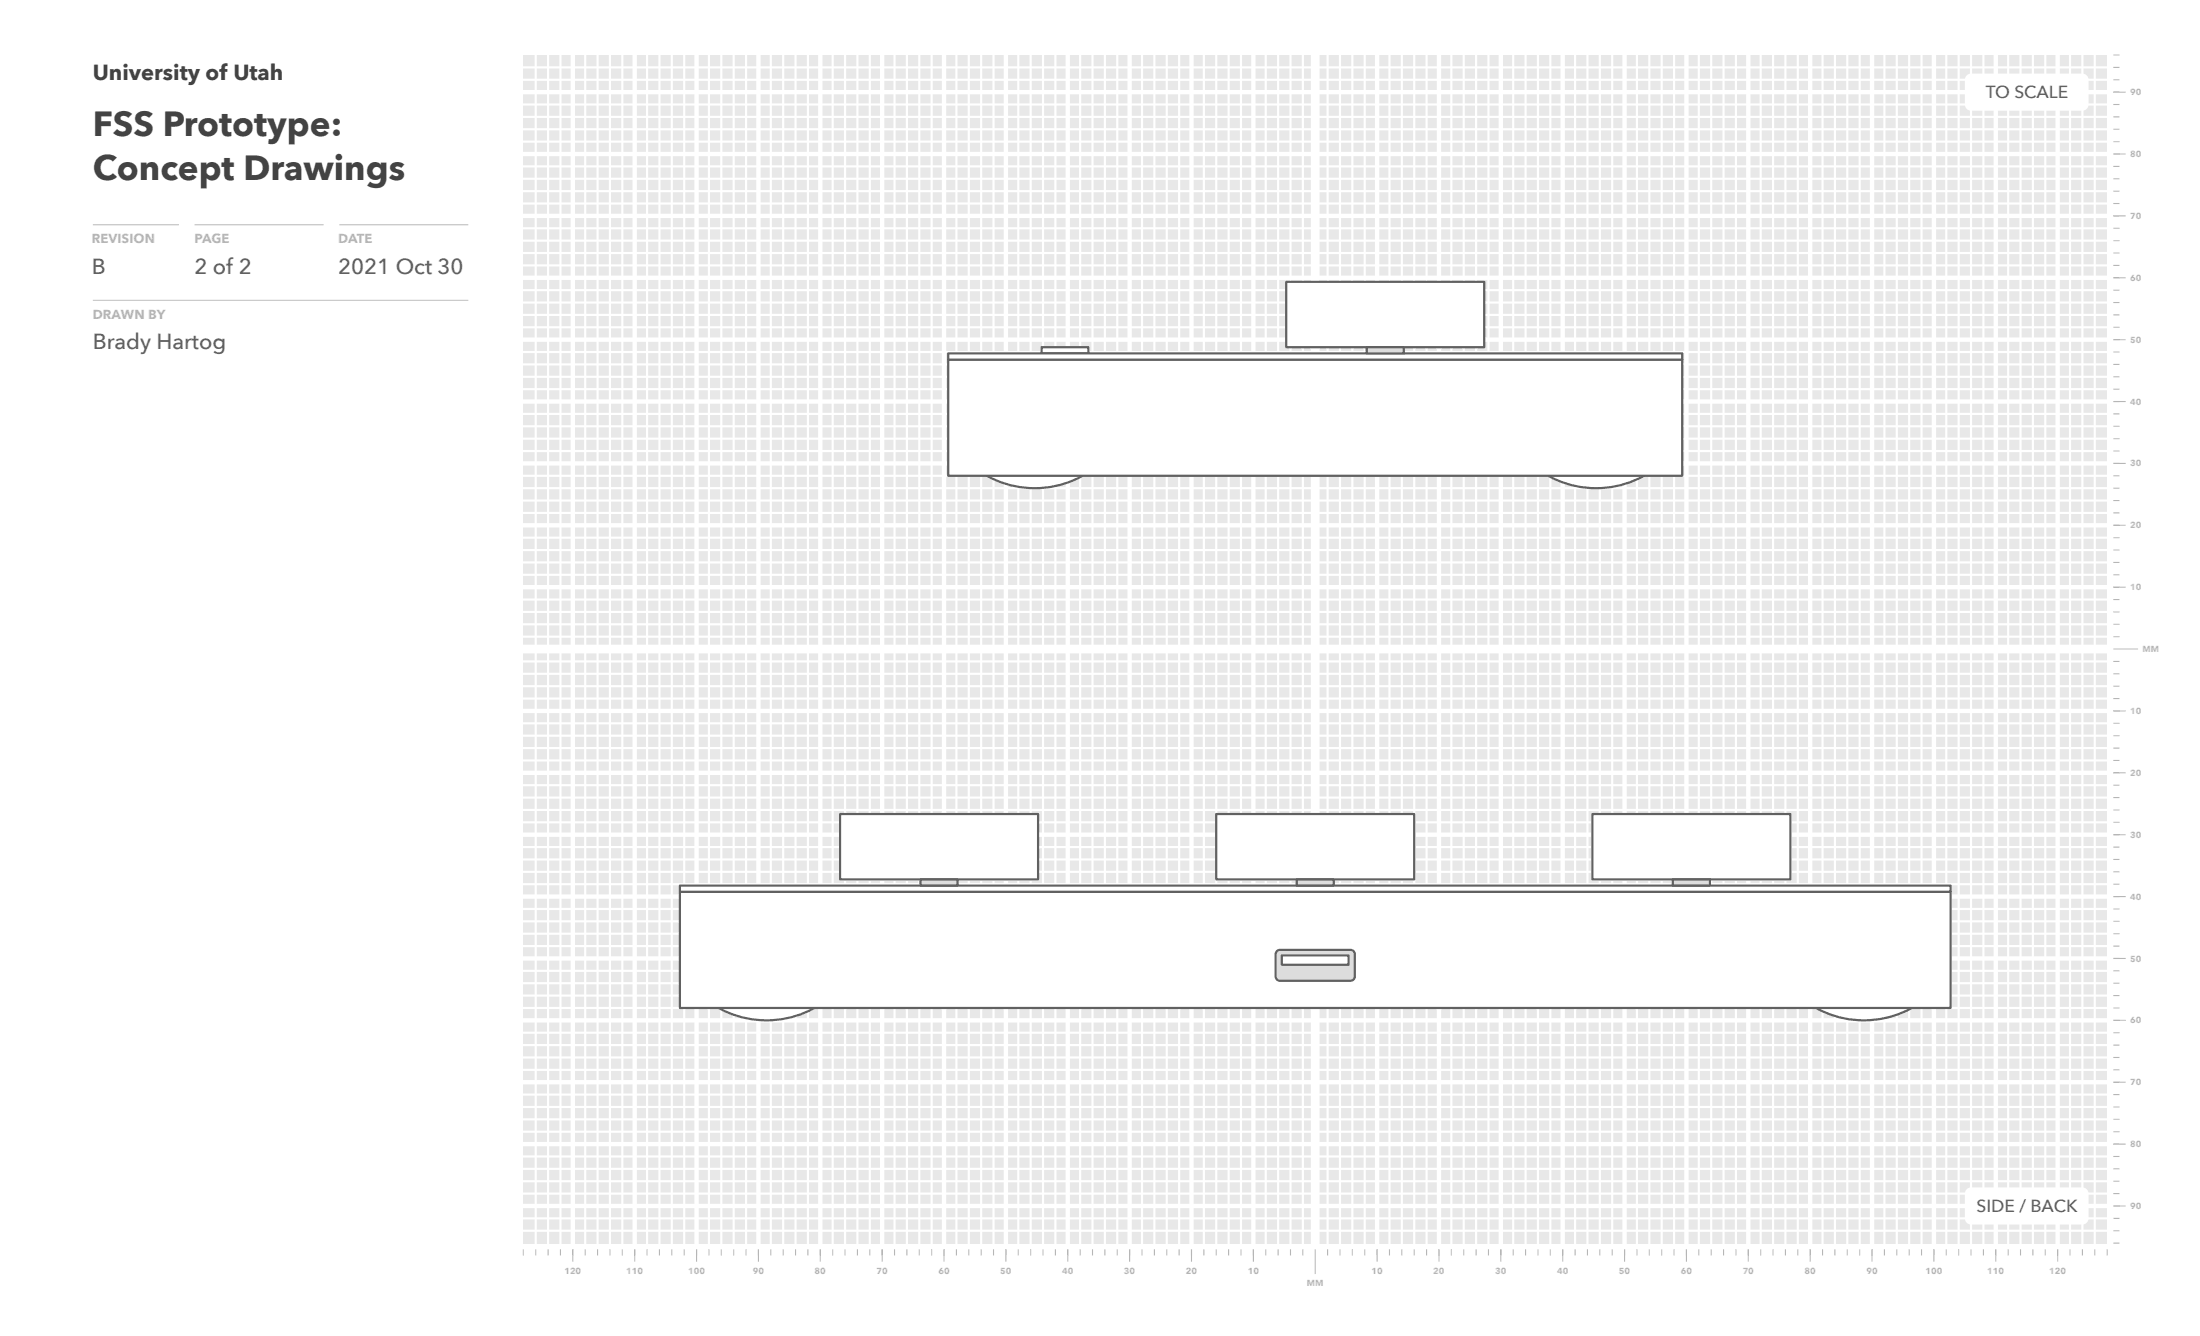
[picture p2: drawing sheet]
<svg xmlns="http://www.w3.org/2000/svg" width="356mm" height="216mm" viewBox="0 0 356 216" stroke-linecap="round" stroke-linejoin="round" font-family="sans-serif">
<path d="M84.6 8.9h256v192h-256z" fill-rule="evenodd" fill="#e8e8e8"/>
<path d="M212.6 8.9v192M84.6 104.9h256" fill="none" stroke="#fff" stroke-width="1.4"/>
<g fill="none" stroke="#fff" stroke-width=".35">
<path d="M84.6 18.9h256M84.6 16.9h256M84.6 14.9h256M84.6 12.9h256M84.6 10.9h256M86.6 8.9v192M88.6 8.9v192M90.6 8.9v192M92.6 8.9v192M94.6 8.9v192M96.6 8.9v192M98.6 8.9v192"/>
<path d="M100.6 8.9v192M102.6 8.9v192M104.6 8.9v192M106.6 8.9v192M108.6 8.9v192M110.6 8.9v192M112.6 8.9v192M114.6 8.9v192M116.6 8.9v192M118.6 8.9v192M120.6 8.9v192M122.6 8.9v192"/>
<path d="M124.6 8.9v192M126.6 8.9v192M128.6 8.9v192M130.6 8.9v192M132.6 8.9v192M134.6 8.9v192M136.6 8.9v192M138.6 8.9v192M140.6 8.9v192M142.6 8.9v192M144.6 8.9v192M146.6 8.9v192"/>
<path d="M148.6 8.9v192M150.6 8.9v192M152.6 8.9v192M154.6 8.9v192M156.6 8.9v192M158.6 8.9v192M160.6 8.9v192M162.6 8.9v192M164.6 8.9v192M166.6 8.9v192M168.6 8.9v192M170.6 8.9v192"/>
<path d="M172.6 8.9v192M174.6 8.9v192M176.6 8.9v192M178.6 8.9v192M180.6 8.9v192M182.6 8.9v192M184.6 8.9v192M186.6 8.9v192M188.6 8.9v192M190.6 8.9v192M192.6 8.9v192M194.6 8.9v192"/>
<path d="M196.6 8.9v192M198.6 8.9v192M200.6 8.9v192M202.6 8.9v192M204.6 8.9v192M206.6 8.9v192M208.6 8.9v192M210.6 8.9v192M214.6 8.9v192M216.6 8.9v192M218.6 8.9v192M220.6 8.9v192"/>
<path d="M222.6 8.9v192M224.6 8.9v192M226.6 8.9v192M228.6 8.9v192M230.6 8.9v192M232.6 8.9v192M234.6 8.9v192M236.6 8.9v192M238.6 8.9v192M240.6 8.9v192M242.6 8.9v192M244.6 8.9v192"/>
<path d="M246.6 8.9v192M248.6 8.9v192M250.6 8.9v192M252.6 8.9v192M254.6 8.9v192M256.6 8.9v192M258.6 8.9v192M260.6 8.9v192M262.6 8.9v192M264.6 8.9v192M266.6 8.9v192M268.6 8.9v192"/>
<path d="M270.6 8.9v192M272.6 8.9v192M274.6 8.9v192M276.6 8.9v192M278.6 8.9v192M280.6 8.9v192M282.6 8.9v192M284.6 8.9v192M286.6 8.9v192M288.6 8.9v192M290.6 8.9v192M292.6 8.9v192"/>
<path d="M294.6 8.9v192M296.6 8.9v192M298.6 8.9v192M300.6 8.9v192M302.6 8.9v192M304.6 8.9v192M306.6 8.9v192M308.6 8.9v192M310.6 8.9v192M312.6 8.9v192M314.6 8.9v192M316.6 8.9v192"/>
<path d="M318.6 8.9v192M320.6 8.9v192M322.6 8.9v192M324.6 8.9v192M326.6 8.9v192M328.6 8.9v192M330.6 8.9v192M332.6 8.9v192M334.6 8.9v192M336.6 8.9v192M338.6 8.9v192M84.6 38.9h256"/>
<path d="M84.6 36.9h256M84.6 34.9h256M84.6 32.9h256M84.6 30.9h256M84.6 28.9h256M84.6 26.9h256M84.6 24.9h256M84.6 22.9h256M84.6 20.9h256M84.6 58.9h256M84.6 56.9h256M84.6 54.9h256"/>
<path d="M84.6 52.9h256M84.6 50.9h256M84.6 48.9h256M84.6 46.9h256M84.6 44.9h256M84.6 42.9h256M84.6 40.9h256M84.6 78.9h256M84.6 76.9h256M84.6 74.9h256M84.6 72.9h256M84.6 70.9h256"/>
<path d="M84.6 68.9h256M84.6 66.9h256M84.6 64.9h256M84.6 62.9h256M84.6 60.9h256M84.6 98.9h256M84.6 96.9h256M84.6 94.9h256M84.6 92.9h256M84.6 90.9h256M84.6 88.9h256M84.6 86.9h256"/>
<path d="M84.6 84.9h256M84.6 82.9h256M84.6 80.9h256M84.6 106.9h256M84.6 102.9h256M84.6 108.9h256M84.6 100.9h256M84.6 110.9h256M84.6 112.9h256M84.6 114.9h256M84.6 116.9h256M84.6 118.9h256"/>
<path d="M84.6 120.9h256M84.6 122.9h256M84.6 124.9h256M84.6 126.9h256M84.6 128.9h256M84.6 130.9h256M84.6 132.9h256M84.6 134.9h256M84.6 136.9h256M84.6 138.9h256M84.6 140.9h256M84.6 142.9h256"/>
<path d="M84.6 144.9h256M84.6 146.9h256M84.6 148.9h256M84.6 150.9h256M84.6 152.9h256M84.6 154.9h256M84.6 156.9h256M84.6 158.9h256M84.6 160.9h256M84.6 162.9h256M84.6 164.9h256M84.6 166.9h256"/>
<path d="M84.6 168.9h256M84.6 170.9h256M84.6 172.9h256M84.6 174.9h256M84.6 176.9h256M84.6 178.9h256M84.6 180.9h256M84.6 182.9h256M84.6 184.9h256M84.6 186.9h256M84.6 188.9h256M84.6 190.9h256"/>
<path d="M84.6 192.9h256M84.6 194.9h256M84.6 196.9h256M84.6 198.9h256"/>
</g>
<g fill="none" stroke="#fff" stroke-width=".71">
<path d="M84.6 14.9h256M92.6 8.9v192M102.6 8.9v192M112.6 8.9v192M122.6 8.9v192M132.6 8.9v192M142.6 8.9v192M152.6 8.9v192M162.6 8.9v192M172.6 8.9v192M182.6 8.9v192M192.6 8.9v192"/>
<path d="M202.6 8.9v192M222.6 8.9v192M232.6 8.9v192M242.6 8.9v192M252.6 8.9v192M262.6 8.9v192M272.6 8.9v192M282.6 8.9v192M292.6 8.9v192M302.6 8.9v192M312.6 8.9v192M322.6 8.9v192"/>
<path d="M332.6 8.9v192M84.6 34.9h256M84.6 24.9h256M84.6 54.9h256M84.6 44.9h256M84.6 74.9h256M84.6 64.9h256M84.6 94.9h256M84.6 84.9h256M84.6 114.9h256M84.6 124.9h256M84.6 134.9h256"/>
<path d="M84.6 144.9h256M84.6 154.9h256M84.6 164.9h256M84.6 174.9h256M84.6 184.9h256M84.6 194.9h256"/>
</g>
<g fill="#fff">
<path d="M317.9 12.2l.7-.3h18a1 1 0 0 1 1 1v4a1 1 0 0 1-1 1h-18a1 1 0 0 1-1-1v-4z" fill-rule="evenodd"/>
<path d="M317.9 192.2l.7-.3h18a1 1 0 0 1 1 1v4a1 1 0 0 1-1 1h-18a1 1 0 0 1-1-1v-4z" fill-rule="evenodd"/>
</g>
<g fill="none" stroke="#bbb" stroke-width=".18">
<path d="M341.6 18.9h1M341.6 16.9h1M341.6 14.9h2M341.6 12.9h1M341.6 10.9h1M341.6 8.9h1M15 36.3h13.9M31.4 36.3h20.9M54.8 36.3h20.9M341.6 38.9h1M341.6 36.9h1M341.6 34.9h2"/>
<path d="M341.6 32.9h1M341.6 30.9h1M341.6 28.9h1M341.6 26.9h1M341.6 24.9h2M341.6 22.9h1M341.6 20.9h1M15 48.5h60.7M341.6 58.9h1M341.6 56.9h1M341.6 54.9h2M341.6 52.9h1"/>
<path d="M341.6 50.9h1M341.6 48.9h1M341.6 46.9h1M341.6 44.9h2M341.6 42.9h1M341.6 40.9h1M341.6 78.9h1M341.6 76.9h1M341.6 74.9h2M341.6 72.9h1M341.6 70.9h1M341.6 68.9h1"/>
<path d="M341.6 66.9h1M341.6 64.9h2M341.6 62.9h1M341.6 60.9h1M341.6 94.9h2M341.6 98.9h1M341.6 96.9h1M341.6 92.9h1M341.6 90.9h1M341.6 88.9h1M341.6 86.9h1M341.6 84.9h2"/>
<path d="M341.6 82.9h1M341.6 80.9h1M341.6 104.9h4M341.6 102.9h1M341.6 100.9h1M341.6 114.9h2M341.6 106.9h1M341.6 108.9h1M341.6 110.9h1M341.6 112.9h1M341.6 116.9h1M341.6 118.9h1"/>
<path d="M341.6 120.9h1M341.6 122.9h1M341.6 124.9h2M341.6 126.9h1M341.6 128.9h1M341.6 130.9h1M341.6 132.9h1M341.6 134.9h2M341.6 136.9h1M341.6 138.9h1M341.6 140.9h1M341.6 142.9h1"/>
<path d="M341.6 144.9h2M341.6 146.9h1M341.6 148.9h1M341.6 150.9h1M341.6 152.9h1M341.6 154.9h2M341.6 156.9h1M341.6 158.9h1M341.6 160.9h1M341.6 162.9h1M341.6 164.9h2M341.6 166.9h1"/>
<path d="M341.6 168.9h1M341.6 170.9h1M341.6 172.9h1M341.6 174.9h2M341.6 176.9h1M341.6 178.9h1M341.6 180.9h1M341.6 182.9h1M341.6 184.9h2M341.6 186.9h1M341.6 188.9h1M341.6 190.9h1"/>
<path d="M341.6 192.9h1M341.6 194.9h2M341.6 196.9h1M341.6 198.9h1M84.6 201.9v1M86.6 201.9v1M88.6 201.9v1M90.6 201.9v1M92.6 201.9v2M94.6 201.9v1M96.6 201.9v1M98.6 201.9v1"/>
<path d="M100.6 201.9v1M102.6 201.9v2M104.6 201.9v1M106.6 201.9v1M108.6 201.9v1M110.6 201.9v1M112.6 201.9v2M114.6 201.9v1M116.6 201.9v1M118.6 201.9v1M120.6 201.9v1M122.6 201.9v2"/>
<path d="M124.6 201.9v1M126.6 201.9v1M128.6 201.9v1M130.6 201.9v1M132.6 201.9v2M134.6 201.9v1M136.6 201.9v1M138.6 201.9v1M140.6 201.9v1M142.6 201.9v2M144.6 201.9v1M146.6 201.9v1"/>
<path d="M148.6 201.9v1M150.6 201.9v1M152.6 201.9v2M154.6 201.9v1M156.6 201.9v1M158.6 201.9v1M160.6 201.9v1M162.6 201.9v2M164.6 201.9v1M166.6 201.9v1M168.6 201.9v1M170.6 201.9v1"/>
<path d="M172.6 201.9v2M174.6 201.9v1M176.6 201.9v1M178.6 201.9v1M180.6 201.9v1M182.6 201.9v2M184.6 201.9v1M186.6 201.9v1M188.6 201.9v1M190.6 201.9v1M192.6 201.9v2M194.6 201.9v1"/>
<path d="M196.6 201.9v1M198.6 201.9v1M200.6 201.9v1M202.6 201.9v2M204.6 201.9v1M206.6 201.9v1M208.6 201.9v1M210.6 201.9v1M212.6 201.9v4M214.6 201.9v1M216.6 201.9v1M218.6 201.9v1"/>
<path d="M220.6 201.9v1M222.6 201.9v2M224.6 201.9v1M226.6 201.9v1M228.6 201.9v1M230.6 201.9v1M232.6 201.9v2M234.6 201.9v1M236.6 201.9v1M238.6 201.9v1M240.6 201.9v1M242.6 201.9v2"/>
<path d="M244.6 201.9v1M246.6 201.9v1M248.6 201.9v1M250.6 201.9v1M252.6 201.9v2M254.6 201.9v1M256.6 201.9v1M258.6 201.9v1M260.6 201.9v1M262.6 201.9v2M264.6 201.9v1M266.6 201.9v1"/>
<path d="M268.6 201.9v1M270.6 201.9v1M272.6 201.9v2M274.6 201.9v1M276.6 201.9v1M278.6 201.9v1M280.6 201.9v1M282.6 201.9v2M284.6 201.9v1M286.6 201.9v1M288.6 201.9v1M290.6 201.9v1"/>
<path d="M292.6 201.9v2M294.6 201.9v1M296.6 201.9v1M298.6 201.9v1M300.6 201.9v1M302.6 201.9v2M304.6 201.9v1M306.6 201.9v1M308.6 201.9v1M310.6 201.9v1M312.6 201.9v2M314.6 201.9v1"/>
<path d="M316.6 201.9v1M318.6 201.9v1M320.6 201.9v1M322.6 201.9v2M324.6 201.9v1M326.6 201.9v1M328.6 201.9v1M330.6 201.9v1M332.6 201.9v2M334.6 201.9v1M336.6 201.9v1M338.6 201.9v1"/>
<path d="M340.6 201.9v1M341.6 200.9h1"/>
</g>
<g fill="#fff" stroke="#616161" stroke-width=".35">
<path d="M153.2 76.8h30.1h-7.1l-1.3 .2a16 16 0 0 1-15.3 0l-1.3-.2z" fill-rule="evenodd"/>
<path d="M242 76.8h30h-5.1l-1.3 .2a16 16 0 0 1-15.2 0l-1.4-.2z" fill-rule="evenodd"/>
<path d="M153.3 58.1h118.6v18.8h-118.6z" fill-rule="evenodd"/>
<path d="M207.9 45.5h32v10.6h-32z" fill-rule="evenodd"/>
<path d="M168.4 56.1h7.5v1h-7.5z" fill-rule="evenodd"/>
<path d="M153.3 57.1h118.6v1h-118.6z" fill-rule="evenodd"/>
</g>
<path d="M220.9 56.1h6v1h-6z" fill-rule="evenodd" fill="#d9d9d9" stroke="#616161" stroke-width=".35"/>
<g fill="#fff" stroke="#616161" stroke-width=".35">
<path d="M109.8 162.8h30.1h-7.1l-1.3 .2a16 16 0 0 1-15.2 0l-1.3-.2z" fill-rule="evenodd"/>
<path d="M285.3 162.8h30h-5.1l-1.3 .2a16 16 0 0 1-15.2 0l-1.4-.2z" fill-rule="evenodd"/>
<path d="M109.9 144.1h205.4v18.8h-205.4z" fill-rule="evenodd"/>
<path d="M109.9 143.1h205.4v1h-205.4z" fill-rule="evenodd"/>
</g>
<path d="M206.4 153.7l.5-.2h11.4a.7 .7 0 0 1 .7 .7v3.6a.7 .7 0 0 1-.7 .7h-11.4a.7 .7 0 0 1-.7-.7v-3.6z" fill-rule="evenodd" fill="#d9d9d9" stroke="#616161" stroke-width=".35"/>
<g fill="#fff" stroke="#616161" stroke-width=".35">
<path d="M207.2 154.4h10.8v1.5h-10.8z" fill-rule="evenodd"/>
<path d="M196.6 131.5h32v10.6h-32z" fill-rule="evenodd"/>
<path d="M257.4 131.5h32v10.6h-32z" fill-rule="evenodd"/>
<path d="M135.8 131.5h32v10.6h-32z" fill-rule="evenodd"/>
</g>
<g fill="#d9d9d9" stroke="#616161" stroke-width=".35">
<path d="M209.6 142.1h6v1h-6z" fill-rule="evenodd"/>
<path d="M270.4 142.1h6v1h-6z" fill-rule="evenodd"/>
<path d="M148.8 142.1h6v1h-6z" fill-rule="evenodd"/>
</g>
<g font-size="5.6" fill="#434343">
<text x="15" y="22.1">FSS Prototype:</text>
<text x="15" y="29.1">Concept Drawings</text>
</g>
<text font-size="3.5" fill="#434343" x="15" y="12.9">University of Utah</text>
<g font-size="3.5" fill="#616161">
<text x="14.9" y="44.2">B</text>
<text x="31.4" y="44.2">2 of 2</text>
<text x="54.7" y="44.2">2021 Oct 30</text>
<text x="15" y="56.4">Brady Hartog</text>
</g>
<g font-size="2.8" fill="#616161">
<text x="321" y="15.9">TO SCALE</text>
<text x="319.5" y="195.9">SIDE / BACK</text>
</g>
<g font-size="2.1" fill="#bbb">
<text x="14.9" y="39.3">REVISION</text>
<text x="31.4" y="39.3">PAGE</text>
<text x="54.7" y="39.3">DATE</text>
<text x="15" y="51.5">DRAWN BY</text>
</g>
<g font-size="1.4" fill="#bbb">
<text x="344.3" y="15.4">90</text>
<text x="344.3" y="25.4">80</text>
<text x="344.3" y="35.4">70</text>
<text x="344.3" y="45.4">60</text>
<text x="344.3" y="55.4">50</text>
<text x="344.3" y="65.4">40</text>
<text x="344.3" y="75.4">30</text>
<text x="344.3" y="85.4">20</text>
<text x="344.3" y="95.4">10</text>
<text x="346.3" y="105.4">MM</text>
<text x="344.3" y="115.4">10</text>
<text x="344.3" y="125.4">20</text>
<text x="344.3" y="135.4">30</text>
<text x="344.3" y="145.4">40</text>
<text x="344.3" y="155.4">50</text>
<text x="344.3" y="165.4">60</text>
<text x="344.3" y="175.4">70</text>
<text x="344.3" y="185.4">80</text>
<text x="344.3" y="195.4">90</text>
<text x="91.2" y="205.9">120</text>
<text x="101.2" y="205.9">110</text>
<text x="111.2" y="205.9">100</text>
<text x="121.7" y="205.9">90</text>
<text x="131.7" y="205.9">80</text>
<text x="141.7" y="205.9">70</text>
<text x="151.7" y="205.9">60</text>
<text x="161.7" y="205.9">50</text>
<text x="171.7" y="205.9">40</text>
<text x="181.7" y="205.9">30</text>
<text x="191.7" y="205.9">20</text>
<text x="201.7" y="205.9">10</text>
<text x="211.2" y="207.9">MM</text>
<text x="221.7" y="205.9">10</text>
<text x="231.7" y="205.9">20</text>
<text x="241.7" y="205.9">30</text>
<text x="251.7" y="205.9">40</text>
<text x="261.7" y="205.9">50</text>
<text x="271.7" y="205.9">60</text>
<text x="281.7" y="205.9">70</text>
<text x="291.7" y="205.9">80</text>
<text x="301.7" y="205.9">90</text>
<text x="311.2" y="205.9">100</text>
<text x="321.2" y="205.9">110</text>
<text x="331.2" y="205.9">120</text>
</g>
</svg>
